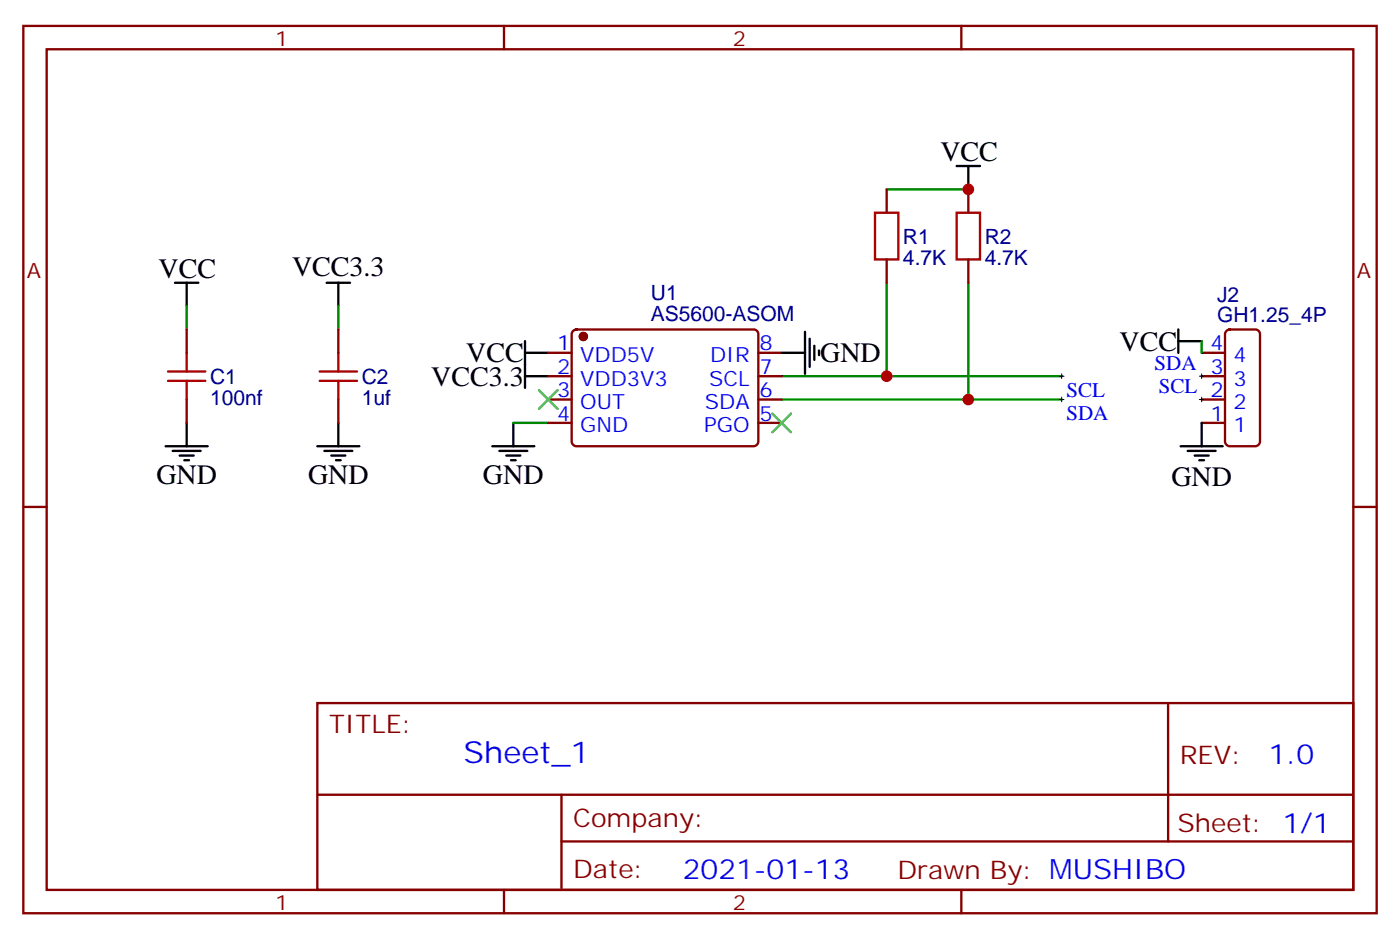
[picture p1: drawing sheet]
<svg xmlns="http://www.w3.org/2000/svg" width="212mm" height="142mm" viewBox="0 0 212 142" stroke-linecap="round" stroke-linejoin="round" font-family="sans-serif">
<g fill="none" stroke="#870000" stroke-width=".35">
<path d="M3.5 3.9h204.6v134.1h-204.6zM7.1 7.4h197.5v127h-197.5zM76.2 3.9v3.5M145.3 3.9v3.5M134.1 28.6v3.5M134.1 39.2v3.5M146.4 28.6v3.5M146.4 39.2v3.5M28.2 49.8v3.5M51.2 49.8v3.5M82.9 53.3h3.5M82.9 56.8h3.5"/>
<path d="M86.7 50l.4-.2h26.8a.71 .71 0 0 1 .8 .7v16.2a.76 .76 0 0 1-.8 .7h-26.8a.76 .76 0 0 1-.7-.7v-16.2zM114.7 53.3h3.5M114.7 56.8h3.5M181.7 53.3h3.5M181.7 56.8h3.5M185.4 50l.5-.2h3.9a.71 .71 0 0 1 .7 .7v16.2a.76 .76 0 0 1-.7 .7h-3.9a.76 .76 0 0 1-.7-.7v-16.2zM3.5 76.6h3.6M28.2 60.4v3.5M51.2 60.4v3.5M82.9 60.4h3.5M82.9 63.9h3.5M114.7 60.4h3.5"/>
<path d="M114.7 63.9h3.5M181.7 60.4h3.5M181.7 63.9h3.5M204.6 76.6h3.5M48 106.2h156.6v28.2h-156.6zM176.6 106.2v20.9M48 120.1h156.5M76.2 134.4v3.6M84.9 127.1h119.6M84.9 120.1v14.1M145.3 134.4v3.6"/>
</g>
<g fill="none" stroke="#000" stroke-width=".35">
<path d="M144.6 25.1h3.6M146.4 25.1v3.5M26.5 42.7h3.5M28.2 42.7v3.5M49.4 42.7h3.5M51.2 42.7v3.5M79.4 56.8h3.5M79.4 51.5v7.1M79.4 53.3h3.5M118.2 53.3h3.5M121.7 50.1v6.4M122.4 51.2v4.2"/>
<path d="M123.1 52.2v2.2M123.8 53v.7M178.2 51.5h3.5M178.2 49.8v3.5M25 67.4h6.4M26.1 68.1h4.2M27.2 68.8h2.1M27.9 69.5h.7M28.2 63.9v3.5M48 67.4h6.3M49 68.1h4.3M50.1 68.8h2.1"/>
<path d="M50.8 69.5h.7M51.2 63.9v3.5M74.4 67.4h6.4M75.5 68.1h4.2M76.6 68.8h2.1M77.3 69.5h.7M77.6 63.9v3.5M178.5 67.4h6.4M179.6 68.1h4.2M180.6 68.8h2.1M181.3 69.5h.7M181.7 63.9v3.5"/>
</g>
<path d="M134.1 28.6h12.3M28.2 46.2v3.6M51.2 46.2v3.6M118.2 56.8h42.3M134.1 42.7v14.1M146.4 42.7v17.7M181.7 51.5v1.8M77.6 63.9h5.3M118.2 60.4h42.3" fill="none" stroke="#008700" stroke-width=".35"/>
<path d="M132.3 32.1h3.5v7.1h-3.5zM144.6 32.1h3.6v7.1h-3.6zM25.4 57.5h5.6M25.4 56.1h5.6M28.2 53.3v2.8M28.2 57.5v2.9M48.3 57.5h5.7M48.3 56.1h5.7M51.2 53.3v2.8M51.2 57.5v2.9" fill="none" stroke="#a10000" stroke-width=".35"/>
<circle cx="88.2" cy="50.8" r=".53" fill="#870000" stroke="#870000" stroke-width=".35"/>
<path d="M81.5 58.9l2.8 2.9M84.3 58.9l-2.8 2.9M116.8 62.5l2.8 2.8M119.6 62.5l-2.8 2.8" fill="none" stroke="#3c3" stroke-width=".35"/>
<path d="M160.2 56.8h.7M160.5 56.5v.7M181.3 56.8h.7M181.7 56.5v.7M160.2 60.4h.7M160.5 60v.7M181.3 60.4h.7M181.7 60v.7" fill="none" stroke="#000" stroke-width=".15"/>
<g fill="#c00">
<circle cx="146.4" cy="28.6" r=".88"/>
<circle cx="146.4" cy="60.4" r=".88"/>
<circle cx="134.1" cy="56.8" r=".88"/>
</g>
<text font-size="4.6" fill="#00f" x="70.1" y="115.2">Sheet_1</text>
<g font-size="4.2">
<text x="142.2" y="24.4">VCC</text>
<text x="44.2" y="41.7">VCC3.3</text>
<text x="24" y="42">VCC</text>
<text x="169.3" y="53">VCC</text>
<text x="65.2" y="58.2">VCC3.3</text>
<text x="70.5" y="54.7">VCC</text>
<text x="124" y="54.7">GND</text>
<text x="23.6" y="73.1">GND</text>
<text x="46.6" y="73.1">GND</text>
<text x="73" y="73.1">GND</text>
<text x="177.1" y="73.4">GND</text>
</g>
<g font-size="4.2" fill="#00f">
<text x="191.8" y="115.5">1.0</text>
<text x="103.2" y="132.8">2021-01-13</text>
</g>
<g font-size="3.9" fill="#800">
<text x="49.7" y="110.8">TITLE:</text>
<text x="178.4" y="115.5">REV:</text>
<text x="86.6" y="125">Company:</text>
<text x="178" y="125.6">Sheet: 1/1</text>
<text x="86.6" y="132.7">Date:</text>
<text x="135.7" y="132.8">Draw</text>
<text x="145.8" y="132.8">n By: MUSHIBO</text>
</g>
<g font-size="3.2" fill="#800">
<text x="41.6" y="6.9">1</text>
<text x="110.8" y="6.9">2</text>
<text x="4.1" y="42">A</text>
<text x="205.1" y="42">A</text>
<text x="41.6" y="137.4">1</text>
<text x="110.8" y="137.4">2</text>
</g>
<g font-size="3.2" fill="#000080">
<text x="136.5" y="40">4.7K</text>
<text x="136.5" y="36.8">R1</text>
<text x="148.9" y="40">4.7K</text>
<text x="148.9" y="36.8">R2</text>
<text x="98.4" y="45.3">U1</text>
<text x="184" y="45.6">J2</text>
<text x="98.4" y="48.5">AS5600-ASOM</text>
<text x="184" y="48.7">GH1.25_4P</text>
<text x="31.7" y="58">C1</text>
<text x="54.7" y="58">C2</text>
<text x="31.7" y="61.1">100nf</text>
<text x="54.7" y="61.1">1uf</text>
</g>
<g font-size="3.2" fill="#00f">
<text x="84.2" y="53">1</text>
<text x="114.8" y="53">8</text>
<text x="183" y="53">4</text>
<text x="84.2" y="56.5">2</text>
<text x="87.7" y="54.7">VDD5V</text>
<text x="87.7" y="58.2">VDD3V3</text>
<text x="107.2" y="58.2">SCL</text>
<text x="107.4" y="54.7">DIR</text>
<text x="114.8" y="56.5">7</text>
<text x="161.2" y="60">SCL</text>
<text x="174.6" y="55.9">SDA 3</text>
<text x="175.2" y="59.4">SCL 2</text>
<text x="186.5" y="58.2">3</text>
<text x="186.5" y="54.7">4</text>
<text x="84.2" y="60">3</text>
<text x="84.2" y="63.5">4</text>
<text x="87.7" y="61.8">OUT</text>
<text x="87.7" y="65.3">GND</text>
<text x="106.5" y="65.3">PGO</text>
<text x="106.6" y="61.8">SDA</text>
<text x="114.8" y="63.5">5</text>
<text x="114.8" y="60">6</text>
<text x="161.2" y="63.5">SDA</text>
<text x="183" y="63.5">1</text>
<text x="186.5" y="65.3">1</text>
<text x="186.5" y="61.8">2</text>
</g>
</svg>
